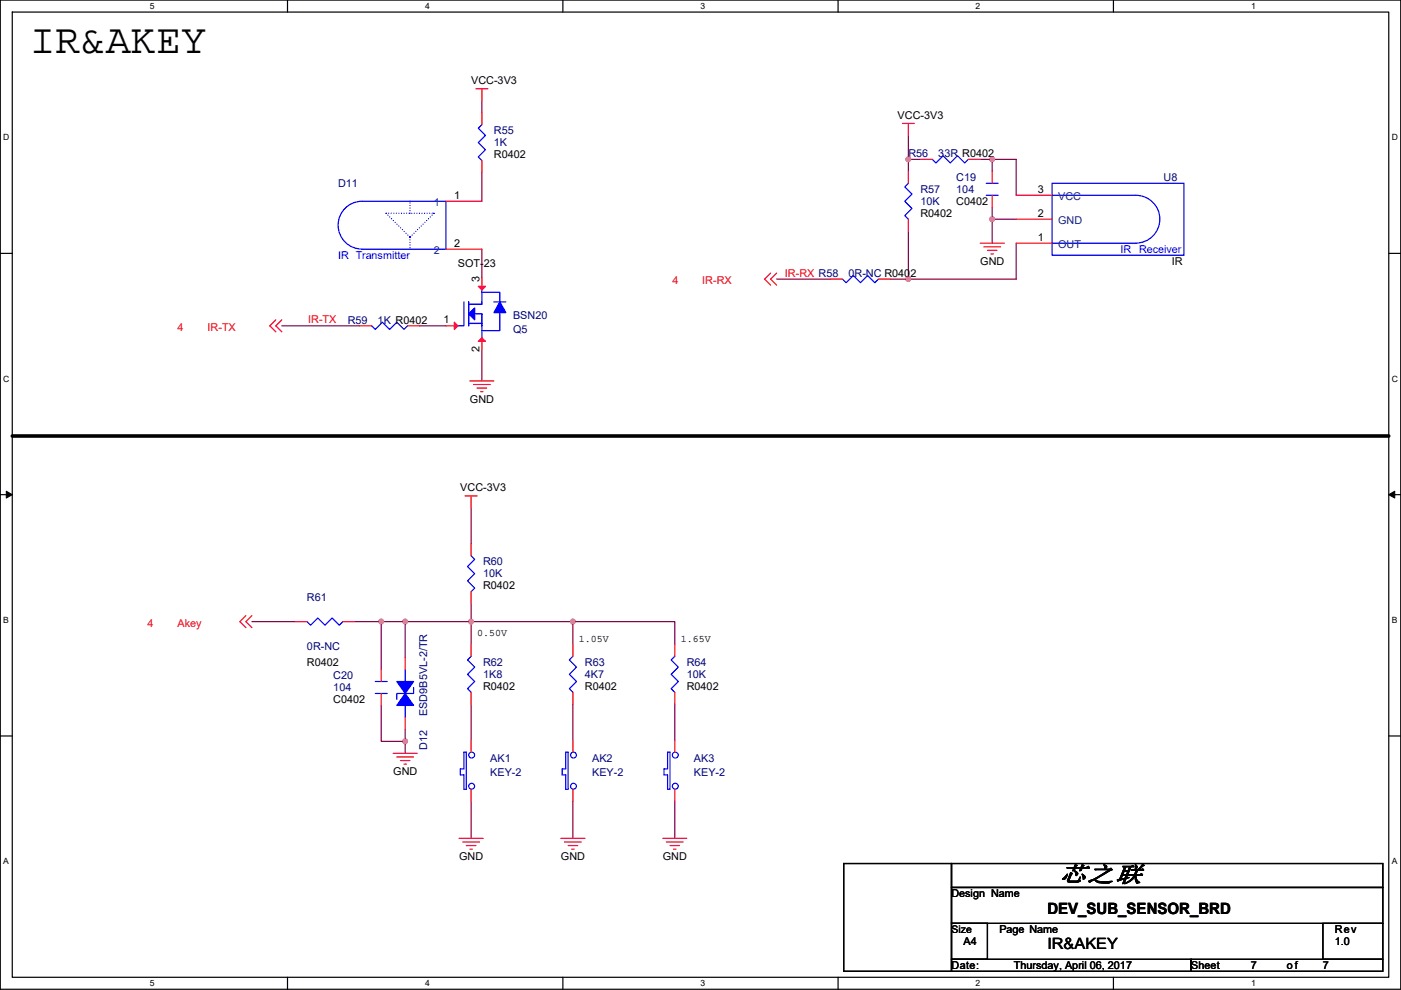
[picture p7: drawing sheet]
<svg xmlns="http://www.w3.org/2000/svg" width="297mm" height="210mm" viewBox="0 0 297 210" stroke-linecap="round" stroke-linejoin="round" font-family="sans-serif">
<path d="M.1 0h296.9v209.8h-296.9zM2.6 2.6h291.8v204.7h-291.8z" fill="none" stroke="#000" stroke-width=".25"/>
<g fill="#fff">
<path d="M31.8 .3h1v2h-1z"/>
<path d="M31.8 207.5h1v2.1h-1z"/>
</g>
<path d="M61 0v2.6M61 207.3v2.5" fill="none" stroke="#000" stroke-width=".25"/>
<g fill="#fff">
<path d="M90.1 .3h1v2h-1z"/>
<path d="M90.1 207.5h1v2.1h-1z"/>
</g>
<path d="M119.3 0v2.6M119.3 207.3v2.5" fill="none" stroke="#000" stroke-width=".25"/>
<g fill="#fff">
<path d="M148.5 .3h1v2h-1z"/>
<path d="M148.5 207.5h1v2.1h-1z"/>
</g>
<path d="M177.7 0v2.6M177.7 207.3v2.5" fill="none" stroke="#000" stroke-width=".25"/>
<g fill="#fff">
<path d="M206.9 .3h1v2h-1z"/>
<path d="M206.9 207.5h1v2.1h-1z"/>
</g>
<path d="M236.1 0v2.6M236.1 207.3v2.5" fill="none" stroke="#000" stroke-width=".25"/>
<g fill="#fff">
<path d="M265.2 .3h1v2h-1z"/>
<path d="M265.2 207.5h1v2.1h-1z"/>
<path d="M.7 28.2h1.3v2h-1.3z"/>
<path d="M295.1 28.2h1.3v2h-1.3z"/>
<path d="M.7 79.3h1.3v2.1h-1.3z"/>
<path d="M295.1 79.3h1.3v2.1h-1.3z"/>
</g>
<path d="M.1 53.7h2.5M294.4 53.7h2.6" fill="none" stroke="#000" stroke-width=".25"/>
<g fill="#fff">
<path d="M.7 130.5h1.2v2h-1.2z"/>
<path d="M295.1 130.5h1.2v2h-1.2z"/>
</g>
<path d="M.1 104.9h2.5M294.4 104.9h2.6" fill="none" stroke="#000" stroke-width=".25"/>
<path d="M1.3 104.2l1.3 .7-1.3 .7zM294.4 104.9l1.3-.7v1.4z" fill="#000" stroke="#000" stroke-width=".21"/>
<g fill="#fff">
<path d="M.7 181.7h1.2v2h-1.2z"/>
<path d="M295.1 181.7h1.2v2h-1.2z"/>
</g>
<path d="M.1 156.1h2.5M294.4 156.1h2.6M178.9 183.2h22.8v22.8h-22.8zM201.7 183.2h91.5v5h-91.5zM201.7 188.2h91.5v7.7h-91.5zM201.7 195.9h7.7v7.6h-7.7zM280.5 195.9h12.7v7.6h-12.7zM201.7 203.5h50.8v2.5h-50.8zM252.5 203.5h40.7v2.5h-40.7z" fill="none" stroke="#000" stroke-width=".25"/>
<path d="M2.6 92.5h291.8" fill="none" stroke="#000" stroke-width=".76"/>
<g fill="none" stroke="#800040" stroke-width=".25">
<path d="M102.2 36.6v6.1M102.2 21.4v2.5M192.6 33.8v2.5M192.6 28.7v5.1h2.5M207.8 33.8h2.6M210.4 33.8h5.1v7.6M210.4 33.8v2.5M102.2 52.9v6M164.7 59.2h11.4M188.8 59.2h3.8M192.6 49v10.2M210.4 46.5v5.1"/>
<path d="M210.4 46.5h5.1M210.4 44v2.5M215.5 51.6v7.6h-22.9M59.8 69.1h16.5M89 69.1h5.5M102.2 74.2v6.6M99.9 107.7v7.6M53.4 131.8h9.1M75.2 131.8h5.6M80.8 131.8v10.2M80.8 131.8h5.1M85.9 131.8v7.7"/>
<path d="M85.9 131.8h14M99.9 128v3.8M99.9 131.8v4.9M99.9 131.8h21.6M121.5 131.8v4.9M121.5 131.8h21.6v4.9M80.8 149.6v7.6h5.1M85.9 157.2v2.6M85.9 154.7v2.5M99.9 149.4v7.6M121.5 149.4v7.6M143.1 149.4v7.6"/>
<path d="M99.9 169.9v7.9M121.5 169.9v7.9M143.1 169.9v7.9"/>
</g>
<g fill="#f0f" stroke="#f0f" stroke-width=".25">
<circle cx="192.6" cy="59.2" r=".5"/>
<circle cx="192.6" cy="33.8" r=".5"/>
<circle cx="210.4" cy="33.8" r=".5"/>
<circle cx="210.4" cy="46.5" r=".5"/>
<circle cx="99.9" cy="131.8" r=".5"/>
<circle cx="121.5" cy="131.8" r=".5"/>
<circle cx="85.9" cy="131.8" r=".5"/>
<circle cx="85.9" cy="157.2" r=".5"/>
<circle cx="80.8" cy="131.8" r=".5"/>
</g>
<g fill="none" stroke="#f00" stroke-width=".25">
<path d="M100.9 18.8h2.5M102.2 18.8v2.6M102.2 34.1v2.5M102.2 23.9v2.5M191.3 26.2h2.6M192.6 26.2v2.5M192.6 36.3v2.6M195.1 33.8h2.6M205.3 33.8h2.5M210.4 36.3v2.6M94.5 42.7h7.7M94.5 52.9h7.7"/>
<path d="M102.2 58.9v2.6M163.4 57.9l-1.3 1.3 1.3 1.3M164.7 57.9l-1.3 1.3 1.3 1.3M176.1 59.2h2.5M186.2 59.2h2.6M192.6 46.5v2.5M207.8 51.6h5.1M208.6 52.3h3.5M209.4 53.1h2M210.1 53.9h.5M210.4 41.4v2.6M215.5 41.4h7.6"/>
<path d="M215.5 51.6h7.6M215.5 46.5h7.6M58.5 67.8l-1.3 1.3 1.3 1.3M59.8 67.8l-1.3 1.3 1.3 1.3M76.3 69.1h2.5M86.4 69.1h2.6M94.5 69.1h2.6M102.2 71.6v2.6M99.6 80.8h5.1M100.4 81.6h3.5M101.2 82.3h2M101.9 83.1h.5"/>
<path d="M98.6 105.2h2.6M99.9 105.2v2.5M99.9 115.3v2.6M52.1 130.6l-1.2 1.2 1.2 1.3M53.4 130.6l-1.3 1.2 1.3 1.3M62.5 131.8h2.6M72.7 131.8h2.5M85.9 139.5v2.5M99.9 136.7v2.5M99.9 125.5v2.5M121.5 136.7v2.5M143.1 136.7v2.5"/>
<path d="M80.8 147.1v2.5M80.8 142v2.5M83.4 159.8h5.1M85.9 152.2v2.5M99.9 146.8v2.6M99.9 157v2.5M121.5 157v2.5M121.5 146.8v2.6M143.1 157v2.5M143.1 146.8v2.6M84.1 160.5h3.6M84.9 161.3h2"/>
<path d="M85.7 162.1h.5M97.3 177.8h5.1M98.1 178.6h3.6M98.9 179.3h2M99.9 167.4v2.5M118.9 177.8h5.1M119.7 178.6h3.6M120.5 179.3h2M121.5 167.4v2.5M140.5 177.8h5.1M141.3 178.6h3.5M142 179.3h2.1"/>
<path d="M143.1 167.4v2.5M99.6 180.1h.5M121.2 180.1h.5M142.8 180.1h.5"/>
</g>
<g fill="none" stroke="#00f" stroke-width=".25">
<path d="M102.2 26.4l-.8 .8 1.5 1.5-1.5 1.5 1.5 1.6-1.5 1.5 .8 .8M192.6 38.9l-.8 .7 1.6 1.6-1.6 1.5 1.6 1.5-1.6 1.5 .8 .8M197.7 33.8l.7 .8 1.6-1.6 1.5 1.6 1.5-1.6 1.5 1.6 .8-.8M209.1 38.9h2.5M223.1 38.9h27.9v15.2h-27.9zM72.9 44.5a5.1 5.1 0 0 1 3.8-1.8h17.8v10.2l-17.8-.1a5.1 5.1 0 0 1-4.5-2.9 5.1 5.1 0 0 1 .7-5.4zM178.6 59.2l.8 .8 1.5-1.6 1.5 1.6 1.6-1.6 1.5 1.6 .7-.8M209.1 41.4h2.5M223.1 41.4h17.7a5.1 5.1 0 0 1 5.1 5.1 5.1 5.1 0 0 1-5.1 5.1h-17.7M78.8 69.1l.8 .8 1.5-1.6 1.5 1.6 1.5-1.6 1.6 1.6 .7-.8M98.4 64v5.1h-1.3M99.4 64v5.1"/>
<path d="M99.4 68.6h2.8M99.6 68.6h2.3M100.6 66.6h1.6v5M102.2 62h3.8v2M102.2 64v.5h-2.6M102.2 61.5v3h-2.8M104.7 64h2.5M106 66.3v3.8h-3.8M99.9 117.9l.7 .7-1.5 1.6 1.5 1.5-1.5 1.5 1.5 1.5-.7 .8M65.1 131.8l.7 .8 1.6-1.5 1.5 1.5 1.5-1.5 1.5 1.5 .8-.8M99.9 139.2l-.8 .8 1.5 1.5-1.5 1.5 1.5 1.5-1.5 1.6 .8 .7M121.5 139.2l-.8 .8 1.5 1.5-1.5 1.5 1.5 1.5-1.5 1.6 .8 .7"/>
<path d="M143.1 139.2l-.8 .8 1.5 1.5-1.5 1.5 1.5 1.5-1.5 1.6 .8 .7M79.6 147.1h2.5M79.6 144.5h2.5M85.9 142v2.5M85.9 149.6v2.6M87.7 145.8v1.3h-3.6v1.3M98.4 159.5h.5v7.9h-.5v-3h-.8v-1.3h.8zM119.9 159.5h.6v7.9h-.6v-3h-.7v-1.3h.7zM141.5 159.5h.5v7.9h-.5v-3h-.7v-1.3h.7z"/>
<circle cx="100" cy="166.8" r=".62"/>
<circle cx="100" cy="160.2" r=".62"/>
<circle cx="121.6" cy="166.8" r=".62"/>
<circle cx="121.6" cy="160.2" r=".62"/>
<circle cx="143.2" cy="166.8" r=".62"/>
<circle cx="143.2" cy="160.2" r=".62"/>
</g>
<path d="M81.8 45.2h10.2M81.8 45.2l5.1 5.1M86.9 50.3h.1M86.9 50.3v2.6M86.9 52.9h.1M86.9 45.2v-2.5M86.9 42.7h.1M92 45.2h.1M92 45.2l-5.1 5.1" fill="none" stroke="#00f" stroke-width=".25" stroke-dasharray="0 .5"/>
<g fill="#00f" stroke="#00f" stroke-width=".25">
<path d="M84.1 144.5h3.6l-1.8 2.6z" fill-rule="evenodd"/>
<path d="M85.9 147.1l1.8 2.5h-3.6z" fill-rule="evenodd"/>
<path d="M99.4 66.6l1.2-1.3v2.5z" fill-rule="evenodd"/>
<path d="M106 64l1.2 2.3h-2.5z" fill-rule="evenodd"/>
</g>
<g fill="#f00" stroke="#f00" stroke-width=".25">
<path d="M96.3 68.3l.8 .8-.8 .8z"/>
<path d="M101.4 60.7h1.5l-.7 .8z"/>
<path d="M101.4 72.4l.8-.8 .7 .8z"/>
</g>
<text font-size="8.9" x="6.4" y="11.2">IR&amp;AKEY</text>
<text font-size="4.9" x="224.6" y="187">芯之联</text>
<g font-size="3.3">
<text x="222.1" y="193.8">DEV_SUB_SENSOR_BRD</text>
<text x="222.1" y="201.4">IR&amp;AKEY</text>
</g>
<g font-size="2.3">
<text x="99.9" y="17.8">VCC-3V3</text>
<text x="190.3" y="25.2">VCC-3V3</text>
<text x="104.7" y="33.6">R0402</text>
<text x="220" y="40.9">3</text>
<text x="96.3" y="42.2">1</text>
<text x="195.1" y="46">R0402</text>
<text x="202.8" y="43.5">C0402</text>
<text x="220" y="46">2</text>
<text x="96.3" y="52.3">2</text>
<text x="220" y="51.1">1</text>
<text x="97.1" y="56.7">SOT-23</text>
<text x="101.6" y="59.7" transform="rotate(-90 101.6 59.7)">3</text>
<text x="207.8" y="56.2">GND</text>
<text x="248.5" y="56.2">IR</text>
<text x="94" y="68.6">1</text>
<text x="101.6" y="74.7" transform="rotate(-90 101.6 74.7)">2</text>
<text x="99.6" y="85.4">GND</text>
<text x="97.6" y="104.2">VCC-3V3</text>
<text x="102.4" y="125">R0402</text>
<text x="65.1" y="141.3">R0402</text>
<text x="70.7" y="149.1">C0402</text>
<text x="102.4" y="146.3">R0402</text>
<text x="124" y="146.3">R0402</text>
<text x="145.6" y="146.3">R0402</text>
<text x="83.4" y="164.4">GND</text>
<text x="97.3" y="182.4">GND</text>
<text x="118.9" y="182.4">GND</text>
<text x="140.5" y="182.4">GND</text>
<text x="201.7" y="190.3">Design Name</text>
<text x="211.9" y="197.9">Page Name</text>
<text x="283" y="197.9">Rev</text>
<text x="204.3" y="200.4">A4</text>
<text x="283" y="200.4">1.0</text>
<text x="201.7" y="205.5">Date:</text>
<text x="214.9" y="205.5">Thursday, April 06, 2017</text>
<text x="252.5" y="205.5">Sheet</text>
<text x="265.2" y="205.5">7</text>
<text x="272.9" y="205.5">of</text>
<text x="280.5" y="205.5">7</text>
</g>
<g font-size="2.3" fill="#000080">
<text x="104.7" y="28.5">R55</text>
<text x="104.7" y="31">1K</text>
<text x="192.6" y="33.3">R56</text>
<text x="198.9" y="33.3">33R R0402</text>
<text x="71.7" y="39.7">D11</text>
<text x="195.1" y="40.9">R57</text>
<text x="202.8" y="38.4">C19</text>
<text x="202.8" y="40.9">104</text>
<text x="246.7" y="38.4">U8</text>
<text x="195.1" y="43.5">10K</text>
<text x="179.9" y="58.7">0R-NC R0402</text>
<text x="73.7" y="68.6">R59</text>
<text x="80.1" y="68.6">1K R0402</text>
<text x="108.8" y="70.7">Q5</text>
<text x="108.8" y="67.6">BSN20</text>
<text x="102.4" y="119.9">R60</text>
<text x="102.4" y="122.5">10K</text>
<text x="65.1" y="127.6">R61</text>
<text x="65.1" y="138">0R-NC</text>
<text x="102.4" y="141.3">R62</text>
<text x="102.4" y="143.8">1K8</text>
<text x="124" y="141.3">R63</text>
<text x="124" y="143.8">4K7</text>
<text x="145.6" y="141.3">R64</text>
<text x="145.6" y="143.8">10K</text>
<text x="70.7" y="144.1">C20</text>
<text x="70.7" y="146.6">104</text>
<text x="90.6" y="151.9" transform="rotate(-90 90.6 151.9)">ESD9B5VL-2/TR</text>
<text x="90.6" y="159" transform="rotate(-90 90.6 159)">D12</text>
<text x="103.9" y="161.6">AK1</text>
<text x="125.5" y="161.6">AK2</text>
<text x="147.1" y="161.6">AK3</text>
<text x="103.9" y="164.6">KEY-2</text>
<text x="125.5" y="164.6">KEY-2</text>
<text x="147.1" y="164.6">KEY-2</text>
</g>
<g font-size="2.3" fill="#004080">
<text x="92" y="43.7">1</text>
<text x="224.3" y="42.5">VCC</text>
<text x="224.3" y="47.5">GND</text>
<text x="92" y="53.9">2</text>
<text x="224.3" y="52.6">OUT</text>
</g>
<g font-size="2.3" fill="#00f">
<text x="237.6" y="53.6">IR</text>
<text x="241.5" y="53.6">Receiver</text>
<text x="71.7" y="54.9">IR Transmitter</text>
</g>
<g font-size="2.3" fill="#f00">
<text x="166.4" y="58.7">IR-RX R58</text>
<text x="142.6" y="60.2">4</text>
<text x="148.9" y="60.2">IR-RX</text>
<text x="37.7" y="70.1">4</text>
<text x="44" y="70.1">IR-TX</text>
<text x="65.3" y="68.6">IR-TX</text>
<text x="31.3" y="132.9">4</text>
<text x="37.7" y="132.9">Akey</text>
</g>
<text font-size="2.2" x="201.7" y="197.8">Size</text>
<g font-size="2.1">
<text x="101.2" y="134.8">0.50V</text>
<text x="122.7" y="136.1">1.05V</text>
<text x="144.3" y="136.1">1.65V</text>
</g>
<g font-size="1.8">
<text x="31.8" y="1.9">5</text>
<text x="90.1" y="1.9">4</text>
<text x="148.5" y="1.9">3</text>
<text x="206.9" y="1.9">2</text>
<text x="265.2" y="1.9">1</text>
<text x=".7" y="29.8">D</text>
<text x="295.1" y="29.8">D</text>
<text x=".7" y="81">C</text>
<text x="295.1" y="81">C</text>
<text x=".7" y="132.1">B</text>
<text x="295.1" y="132.1">B</text>
<text x=".7" y="183.3">A</text>
<text x="295.1" y="183.3">A</text>
<text x="31.8" y="209.2">5</text>
<text x="90.1" y="209.2">4</text>
<text x="148.5" y="209.2">3</text>
<text x="206.9" y="209.2">2</text>
<text x="265.2" y="209.2">1</text>
</g>
</svg>
